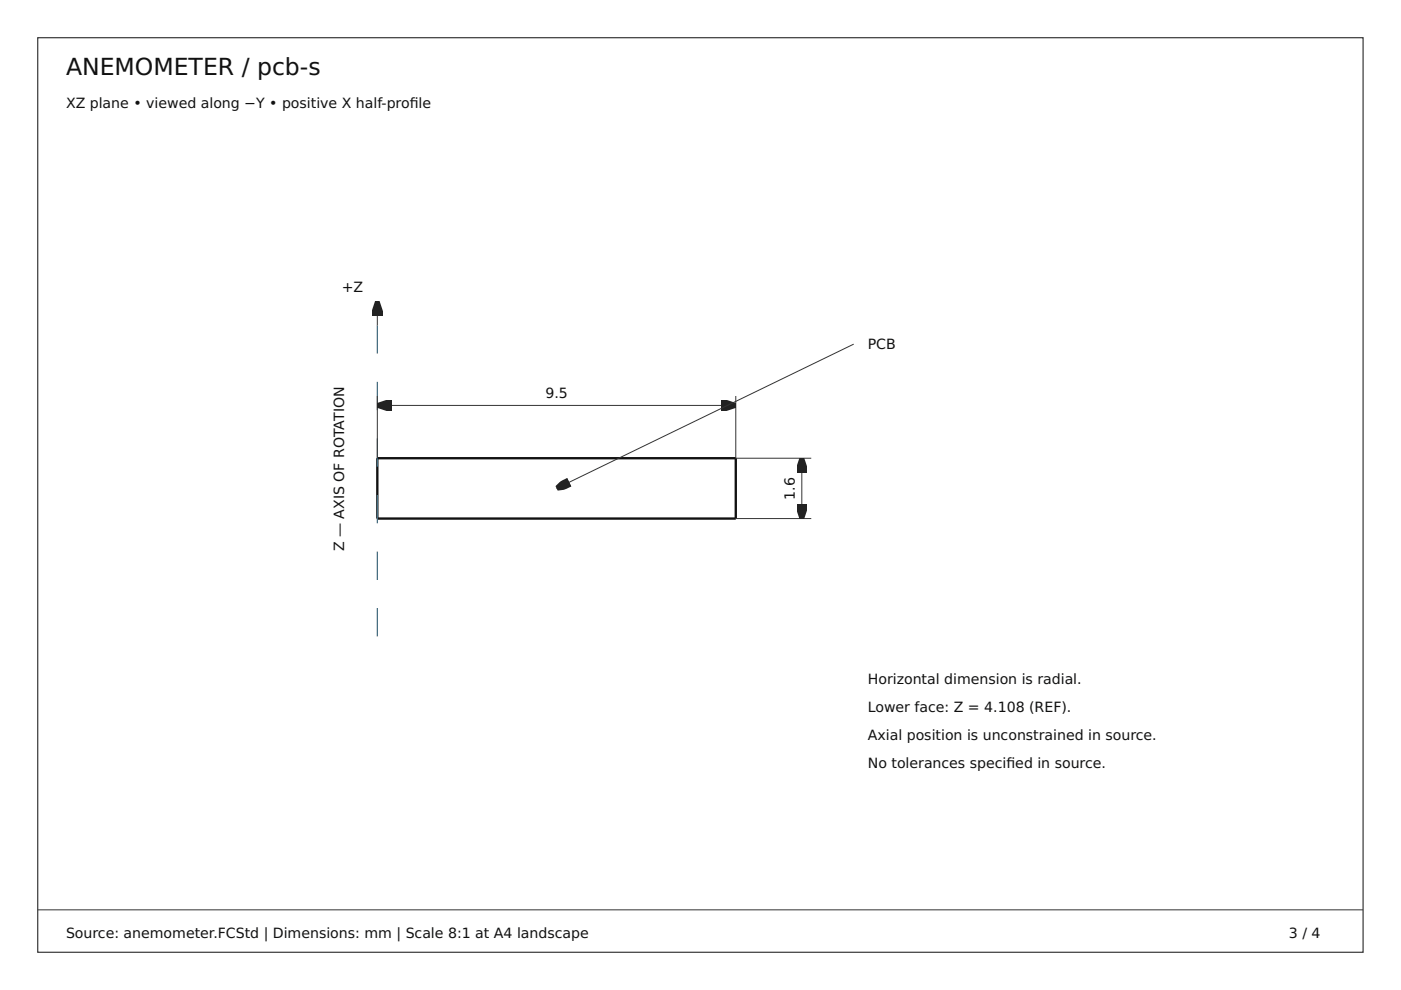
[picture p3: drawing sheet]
<svg xmlns="http://www.w3.org/2000/svg" width="297mm" height="210mm" viewBox="0 0 297 210" stroke-linecap="round" stroke-linejoin="round" font-family="sans-serif">
<path d="M8 8h281v193.9h-281z" fill="none" stroke="#333" stroke-width=".25"/>
<path d="M80 64v5M8 192.9h281" fill="none" stroke="#333" stroke-width=".21"/>
<path d="M80 97.2h76v12.7h-76z" fill="none" stroke="#111" stroke-width=".5"/>
<path d="M80 134.9v-70.9" fill="none" stroke="#267296" stroke-width=".25" stroke-dasharray="6 6" stroke-linecap="butt"/>
<g fill="#222">
<path d="M80 64l1 3h-2z"/>
<path d="M79.5 63.9h1l.6 3.1h-2.1zM79.5 64.1l.5-.1 .5 .1-1 2.9h-.5v-.5h2v.5h-.5z"/>
</g>
<path d="M80 84v13.2M80 86h76M156 84v13.2" fill="none" stroke="#333" stroke-width=".21"/>
<g fill="#222">
<path d="M80 86l3-1v2z"/>
<path d="M153 85l3 1-3 1z"/>
<path d="M80.2 85.5l2.9 1-.1 .5h-.5v-2h.5l.1 .4-2.9 1-.2-.4zM80 85.5l3.1-.6v2.1l-3.1-.6z"/>
<path d="M153 84.9l3.1 .6v.9l-3.1 .6zM153 85h.5v2h-.5v-.5l2.8-1 .2 .5-.2 .4-2.8-1z"/>
</g>
<path d="M156 97.2h16M170 97.2v12.7M156 109.9h16" fill="none" stroke="#333" stroke-width=".21"/>
<g fill="#222">
<path d="M170 97.2l1 3h-2z"/>
<path d="M169 106.9h2l-1 3z"/>
<path d="M169.5 97.3l.5-.1 .5 .1-1 2.9h-.5v-.5h2v.5h-.5zM169.5 97.1h1l.6 3.1h-2.1z"/>
<path d="M169 106.9h2.1l-.6 3.1h-1zM169 106.9h.5l1 2.9-.5 .1-.5-.1 1-2.9h.5v.5h-2z"/>
</g>
<path d="M181 73l-63 30.6" fill="none" stroke="#333" stroke-width=".21"/>
<g fill="#222">
<path d="M118 103.6l2.3-2.3 .8 1.8z"/>
<path d="M117.9 103.1l3.2-.5v.5l-.4 .3-.9-1.8 .5-.3 .3 .4-2.3 2.2-.3-.3zM117.7 103.2l2.2-1.9h.8l.5 1.6v.7l-3.7 .6z"/>
</g>
<text font-size="5" fill="#111" x="14" y="16">ANEMOMETER / pcb-s</text>
<g font-size="3" fill="#111">
<text x="14" y="23">XZ plane • viewed along −Y • positive X half-profle</text>
<text x="86.9" y="23">i</text>
<text x="72.5" y="62">+Z</text>
<text x="184" y="74">PCB</text>
<text x="115.6" y="84.5">9.5</text>
<text x="168.5" y="105.9" transform="rotate(-90 168.5 105.9)">1.6</text>
<text x="73" y="116.9" transform="rotate(-90 73 116.9)">Z — AXIS OF ROTATION</text>
<text x="184" y="144.9">Horizontal dimension is radial.</text>
<text x="184" y="150.9">Lower face: Z = 4.108 (REF).</text>
<text x="184" y="156.9">Axial position is unconstrained in source.</text>
<text x="184" y="162.9">No tolerances specifed in source.</text>
<text x="213.4" y="162.9">i</text>
<text x="14" y="198.9">Source: anemometer.FCStd | Dimensions: mm | Scale 8:1 at A4 landscape</text>
<text x="273.3" y="198.9">3 / 4</text>
</g>
</svg>
